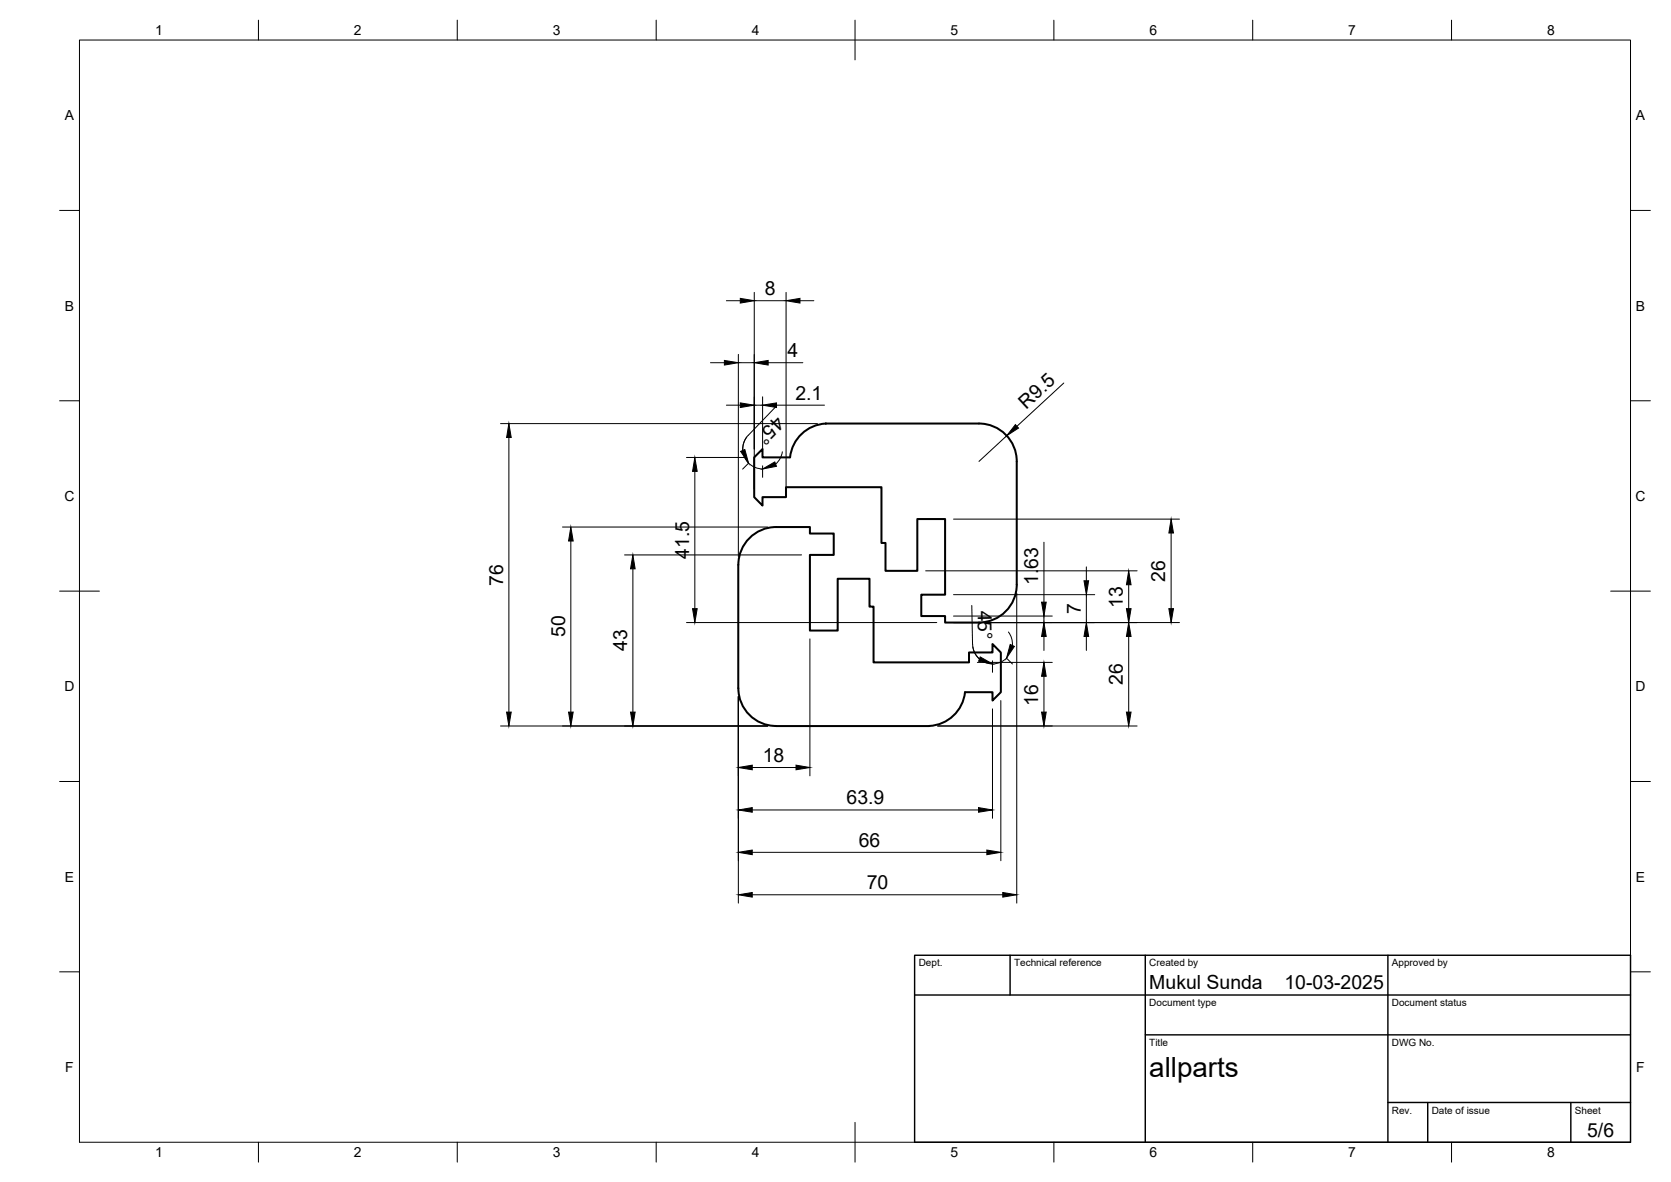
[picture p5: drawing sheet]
<svg xmlns="http://www.w3.org/2000/svg" width="420mm" height="297mm" viewBox="0 0 420 297" stroke-linecap="round" stroke-linejoin="round" font-family="sans-serif">
<!-- layer: Visible -->
<path d="M198.6 114.9h-6.9v-2.1l-2.1 2.1v10l2.1 2.1v-2.1h5.9v-2.5h24v14h1.1v7.1h8v-13.1h6.9v19h-6v5.4h6v1.6h8.5a9.5 9.5 0 0 0 9.6-9.5M207.6 106.4h38.6a9.5 9.5 0 0 1 9.5 9.5v31M207.6 106.4v.1M207.7 106.4a9.5 9.5 0 0 0-9 8.5M195.1 182.4a9.5 9.5 0 0 1-9.5-9.4l.1-31.1a9.5 9.5 0 0 1 9.4-9.5h8.5v1.7h6v5.4h-6v19h7v-13.1h8v7h1v14.1h24v-2.5h6v-2.2l2.1 2.2v10l-2.1 2.1v-2.1l-7-.1a9.6 9.6 0 0 1-9 8.6h-38.5" fill="none" stroke="#000" stroke-width=".51"/>
<!-- layer: BORDER -->
<g fill="none" stroke="#000" stroke-width=".25">
<path d="M20 10.1h390v276.9h-390zM65 5.1v5M115 5.1v5M165 5.1v5M215 5.1v10M265 5.1v5M315 5.1v5M365 5.1v5M15 52.9h5M410 52.9h5M15 100.7h5M410 100.7h5"/>
<path d="M15 148.6h10M405 148.6h10M15 196.4h5M410 196.4h5M15 244.2h5M410 244.2h5M65 287v5M115 287v5M165 287v5M215 282.1v9.9M265 287v5M315 287v5"/>
<path d="M365 287v5"/>
</g>
<!-- layer: TITLEBLOCK -->
<path d="M230 240.1h180v46.9h-180zM230 250h180M254 240.1v9.9M288 240.1v46.9M349 240.1v46.9M288 260.1h122M349 277.1h61M359 277.1v9.9M395 277.1v9.9" fill="none" stroke="#000" stroke-width=".36"/>
<!-- layer: FD_Dimensions -->
<g fill="none" stroke="#000" stroke-width=".25">
<path d="M182.6 75.6h3.5M189.7 73.5v49.4M189.7 75.6h8M197.7 73.5v49.4M201.1 75.6h3.5M178.6 91.2h3.5M185.7 89.1v50.8M185.7 91.2h4M191.7 99.7v13.1M193.1 91.2h8.8M267.5 96.3l-11.8 10.8M125.9 106.5h79.6"/>
<path d="M128 109.9v69.1M172.6 115h15M174.7 118.5v34.5M182.6 101.8h3.5M187.8 109.8l-.8 1.6-.2 1.8M188.2 116.4l-1.5 1.5M189.7 101.8h2M191.7 117.1v2.9M194.9 102.3l-6.8 7.1a5 5 0 0 0-.9 5.4 5 5 0 0 0 4.6 3M195.2 101.8h12.1M196.7 113.5l-.5 1.7-1.2 1.4M253.1 109.5l-7 6.5"/>
<path d="M141.4 132.4h51.6M143.5 136v43M157 139.5h44.5M239.8 130.5h56.8M262.5 136.3v15M294.5 133.9v19.1M159.1 142.9v36.1M172.6 156.4h62.9M232.7 143.5h53.2M239.8 156.4h56.8M239.8 149.4h35.5M239.8 154.8h24.8"/>
<path d="M244.3 152.2l.2 9.8M253.6 158.8l.8 1.6 .2 1.8M255.7 149.1v77.9M262.5 154.8v1.6M262.5 159.9v3.6M273.2 142.5v3.5M273.2 149.4v7M273.2 159.9v3.6M283.8 146.9v6.1M283.8 159.9v19.1M185.7 175.1v51.9M203.6 160.6v34.4"/>
<path d="M244.6 161.9a5 5 0 0 0 3.1 4.6 5 5 0 0 0 5.4-1.1M244.6 162.5l.6 1.7 1.1 1.4M245.7 166.5h18.9M249.6 166.1v2.9M249.6 178.1v27.5M251.7 176.1v40.2M253.1 165.4l1.5 1.5M262.5 170v9M125.9 182.4h67.1M189.1 192.9h11.1M235.8 182.4h50.1M189.1 214.2h59"/>
<path d="M189.1 203.5h56.9M189.1 224.9h63"/>
</g>
<g fill="#000" stroke="#000" stroke-width=".25">
<path d="M186.1 75l3.6 .6-3.6 .6zM197.7 75.6l3.4-.6v1.2zM182.1 90.6l3.6 .6-3.6 .5zM189.7 91.2l3.4-.6v1.1zM128 106.5l.5 3.4h-1.1zM174.7 115l.6 3.5h-1.2zM186.1 101.2l3.6 .6-3.6 .6zM186.2 113.4l1.1-.4 .9 3.4zM191.7 117.9l3.1-1.8 .4 1.1zM191.7 101.8l3.5-.6v1.2zM255.3 106.7l.8 .9-3 1.9zM143.5 132.4l.6 3.6h-1.1z"/>
<path d="M294.5 130.5l.6 3.4h-1.2zM159.1 139.5l.6 3.4h-1.2zM174.1 153h1.2l-.6 3.4zM262.5 156.4l.6 3.5h-1.2zM261.9 151.3h1.2l-.6 3.5zM273.2 156.4l.5 3.5h-1.1zM272.6 146h1.1l-.5 3.4zM283.8 156.4l.6 3.5h-1.2zM283.2 153h1.2l-.6 3.4zM283.8 143.5l.6 3.4h-1.2zM293.9 153h1.2l-.6 3.4zM127.4 179h1.1l-.5 3.4z"/>
<path d="M143 179h1.1l-.6 3.4zM158.5 179h1.2l-.6 3.4zM246.5 165.1l3.1 1.7-3.5-.6zM254 162l1.1 .4-2 3zM261.9 179h1.2l-.6 3.4zM262.5 166.5l.6 3.5h-1.2zM283.2 179h1.2l-.6 3.4zM185.7 192.9l3.4-.6v1.1zM200.2 192.3l3.4 .6-3.4 .5zM185.7 214.2l3.4-.6v1.2zM185.7 203.5l3.4-.5v1.1zM246 203l3.6 .5-3.6 .6z"/>
<path d="M248.1 213.6l3.6 .6-3.6 .6zM185.7 224.9l3.4-.6v1.2zM252.1 224.3l3.6 .6-3.6 .6z"/>
</g>
<text font-size="7" x="289" y="270.6">allparts</text>
<g font-size="4.9">
<text x="192.3" y="74.1">8</text>
<text x="198" y="89.8">4</text>
<text x="200" y="100.4">2.1</text>
<text x="195.1" y="104.3" transform="rotate(134 195.1 104.3)">45°</text>
<text x="258" y="103" transform="rotate(-43 258 103)">R9.5</text>
<text x="173.2" y="140.4" transform="rotate(-90 173.2 140.4)">41.5</text>
<text x="126.5" y="147.2" transform="rotate(-90 126.5 147.2)">76</text>
<text x="261" y="146.9" transform="rotate(-90 261 146.9)">1.63</text>
<text x="293" y="146.1" transform="rotate(-90 293 146.1)">26</text>
<text x="245.8" y="153.5" transform="rotate(89 245.8 153.5)">45°</text>
<text x="271.7" y="154.3" transform="rotate(-90 271.7 154.3)">7</text>
<text x="282.3" y="152.8" transform="rotate(-90 282.3 152.8)">13</text>
<text x="142.1" y="160.2" transform="rotate(-90 142.1 160.2)">50</text>
<text x="157.7" y="163.6" transform="rotate(-90 157.7 163.6)">43</text>
<text x="282.3" y="172.1" transform="rotate(-90 282.3 172.1)">26</text>
<text x="261" y="177.3" transform="rotate(-90 261 177.3)">16</text>
<text x="191.8" y="191.4">18</text>
<text x="212.9" y="202.1">63.9</text>
<text x="215.9" y="212.7">66</text>
<text x="217.9" y="223.4">70</text>
<text x="289" y="248.5">Mukul Sunda</text>
<text x="323" y="248.5">10-03-2025</text>
<text x="399.1" y="285.7">5/6</text>
</g>
<g font-size="3.5">
<text x="39" y="8.8">1</text>
<text x="89" y="8.8">2</text>
<text x="139" y="8.8">3</text>
<text x="189" y="8.8">4</text>
<text x="239" y="8.8">5</text>
<text x="289" y="8.8">6</text>
<text x="339" y="8.8">7</text>
<text x="389" y="8.8">8</text>
<text x="16.3" y="30.2">A</text>
<text x="411.3" y="30.2">A</text>
<text x="16.3" y="78">B</text>
<text x="411.3" y="78">B</text>
<text x="16.2" y="125.9">C</text>
<text x="411.2" y="125.9">C</text>
<text x="16.2" y="173.7">D</text>
<text x="411.2" y="173.7">D</text>
<text x="16.3" y="221.6">E</text>
<text x="411.3" y="221.6">E</text>
<text x="16.4" y="269.4">F</text>
<text x="411.4" y="269.4">F</text>
<text x="39" y="290.8">1</text>
<text x="89" y="290.8">2</text>
<text x="139" y="290.8">3</text>
<text x="189" y="290.8">4</text>
<text x="239" y="290.8">5</text>
<text x="289" y="290.8">6</text>
<text x="339" y="290.8">7</text>
<text x="389" y="290.8">8</text>
</g>
<g font-size="2.5">
<text x="231" y="242.9">Dept.</text>
<text x="255" y="242.9">Technical reference</text>
<text x="289" y="242.9">Created by</text>
<text x="350" y="242.9">Approved by</text>
<text x="289" y="252.8">Document type</text>
<text x="350" y="252.8">Document status</text>
<text x="289" y="262.9">Title</text>
<text x="350" y="262.9">DWG No.</text>
<text x="350" y="279.9">Rev.</text>
<text x="360" y="279.9">Date of issue</text>
<text x="396" y="279.9">Sheet</text>
</g>
</svg>
